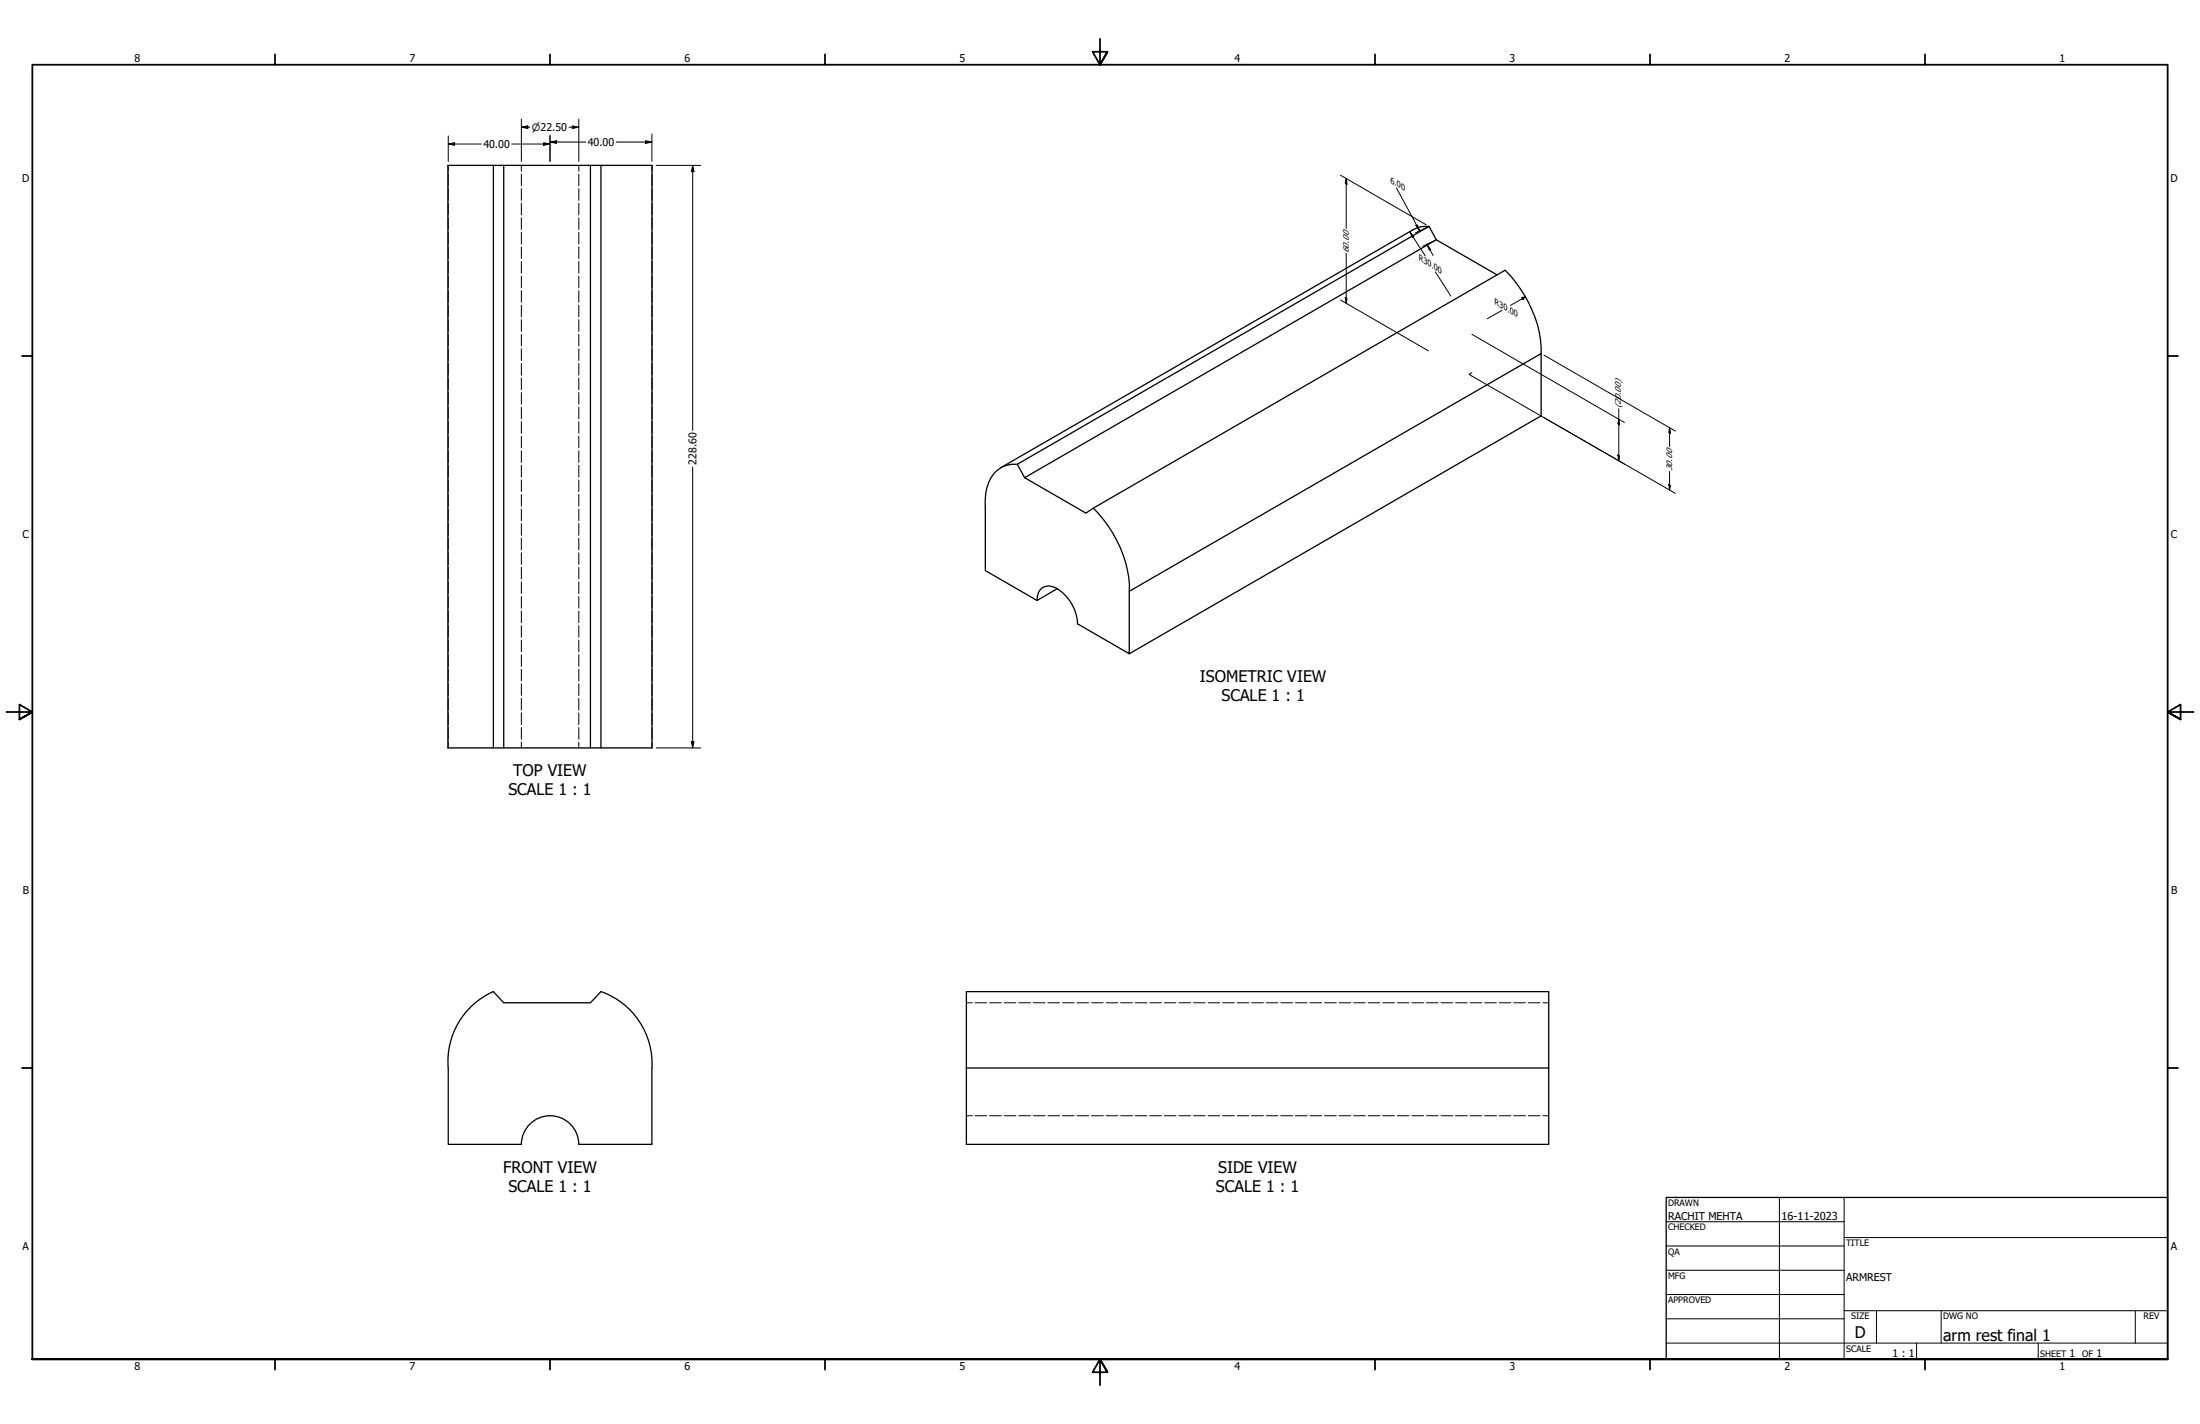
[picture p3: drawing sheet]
<svg xmlns="http://www.w3.org/2000/svg" width="864mm" height="559mm" viewBox="0 0 864 559" stroke-linecap="round" stroke-linejoin="round" font-family="sans-serif">
<!-- layer: Visible (ANSI) -->
<g fill="none" stroke="#000" stroke-width=".51">
<path d="M193.7 64.9h-17.9v228.6h17.9v-228.6h4M231.8 64.9h-34.1v228.6h-4M235.9 64.9h-4.1v228.6h-34.1M561 88.8a10.2 10.2 0 0 0-6.5 1.4l-161.6 93.3M563.8 94.1l23.9 13.8M605 138.7a45.6 45.6 0 0 0-12-30.4l-2.2-2.3-161.6 93.4-2.9 2-24.1-13.9M399.4 182.2a11.2 11.2 0 0 0-12.1 9.3l-.6 5.1 .1 27.3 20.3 11.7 7.9-4.6M399.4 182.2l161.6-93.4 2.8 5.3-161.6 93.4zM429.2 199.4a46.3 46.3 0 0 1 14.1 32.6M407.1 235.6a4.7 4.7 0 0 1 5.8-5.5 16.4 16.4 0 0 1 10.1 14.7l20.3 11.7v-24.5l161.7-93.3v24.5l-161.7 93.3M231.8 293.5h4.1v-228.6h20.1v228.6h-20.1M175.9 419.1a29.9 29.9 0 0 1 17.8-30l4 4.4h34.1l4.1-4.4a30 30 0 0 1 20 30v30h-28.7a11.3 11.3 0 0 0-11.3-11.3 11.3 11.3 0 0 0-11.2 11.3h-28.7v-30"/>
<path d="M379.3 419.1h228.6v30h-228.6zM379.3 419.1v-30h228.6v30"/>
</g>
<!-- layer: Hidden (ANSI) -->
<g fill="none" stroke="#000" stroke-width=".39">
<path d="M176 64.9v2.3M176 68.3v4.6M176 74v4.6M176 79.8v4.5M204.7 64.9v2.3M204.7 68.3v4.6M204.7 74v4.6M204.7 79.8v4.5M227.2 64.9v2.3M227.2 68.3v4.6M227.2 74v4.6M227.2 79.8v4.5"/>
<path d="M255.9 64.9v2.3M255.9 68.3v4.6M255.9 74v4.6M255.9 79.8v4.5M176 85.5v4.5M176 91.2v4.6M176 96.9v4.6M204.7 85.5v4.5M204.7 91.2v4.6M204.7 96.9v4.6M227.2 85.5v4.5M227.2 91.2v4.6"/>
<path d="M227.2 96.9v4.6M255.9 85.5v4.5M255.9 91.2v4.6M255.9 96.9v4.6M176 102.6v4.6M176 108.3v4.6M176 114v4.6M176 119.8v4.5M204.7 102.6v4.6M204.7 108.3v4.6M204.7 114v4.6M204.7 119.8v4.5"/>
<path d="M227.2 102.6v4.6M227.2 108.3v4.6M227.2 114v4.6M227.2 119.8v4.5M255.9 102.6v4.6M255.9 108.3v4.6M255.9 114v4.6M255.9 119.8v4.5M176 125.5v4.5M176 131.2v4.6M176 136.9v4.6M204.7 125.5v4.5"/>
<path d="M204.7 131.2v4.6M204.7 136.9v4.6M227.2 125.5v4.5M227.2 131.2v4.6M227.2 136.9v4.6M255.9 125.5v4.5M255.9 131.2v4.6M255.9 136.9v4.6M176 142.6v4.6M176 148.3v4.6M176 154.1v4.5M176 159.8v4.5"/>
<path d="M204.7 142.6v4.6M204.7 148.3v4.6M204.7 154.1v4.5M204.7 159.8v4.5M227.2 142.6v4.6M227.2 148.3v4.6M227.2 154.1v4.5M227.2 159.8v4.5M255.9 142.6v4.6M255.9 148.3v4.6M255.9 154.1v4.5M255.9 159.8v4.5"/>
<path d="M176 165.5v4.6M176 171.2v4.6M176 176.9v4.6M204.7 165.5v4.6M204.7 171.2v4.6M204.7 176.9v4.6M227.2 165.5v4.6M227.2 171.2v4.6M227.2 176.9v4.6M255.9 165.5v4.6M255.9 171.2v4.6M255.9 176.9v4.6"/>
<path d="M176 182.6v4.6M176 188.3v4.6M176 194.1v4.5M176 199.8v4.5M204.7 182.6v4.6M204.7 188.3v4.6M204.7 194.1v4.5M204.7 199.8v4.5M227.2 182.6v4.6M227.2 188.3v4.6M227.2 194.1v4.5M227.2 199.8v4.5"/>
<path d="M255.9 182.6v4.6M255.9 188.3v4.6M255.9 194.1v4.5M255.9 199.8v4.5M176 205.5v4.6M176 211.2v4.6M176 216.9v4.6M204.7 205.5v4.6M204.7 211.2v4.6M204.7 216.9v4.6M227.2 205.5v4.6M227.2 211.2v4.6"/>
<path d="M227.2 216.9v4.6M255.9 205.5v4.6M255.9 211.2v4.6M255.9 216.9v4.6M176 222.6v4.6M176 228.3v4.6M176 234.1v4.5M176 239.8v4.5M204.7 222.6v4.6M204.7 228.3v4.6M204.7 234.1v4.5M204.7 239.8v4.5"/>
<path d="M227.2 222.6v4.6M227.2 228.3v4.6M227.2 234.1v4.5M227.2 239.8v4.5M255.9 222.6v4.6M255.9 228.3v4.6M255.9 234.1v4.5M255.9 239.8v4.5M176 245.5v4.6M176 251.2v4.6M176 256.9v4.6M204.7 245.5v4.6"/>
<path d="M204.7 251.2v4.6M204.7 256.9v4.6M227.2 245.5v4.6M227.2 251.2v4.6M227.2 256.9v4.6M255.9 245.5v4.6M255.9 251.2v4.6M255.9 256.9v4.6M176 262.6v4.6M176 268.4v4.5M176 274.1v4.5M176 279.8v4.6"/>
<path d="M204.7 262.6v4.6M204.7 268.4v4.5M204.7 274.1v4.5M204.7 279.8v4.6M227.2 262.6v4.6M227.2 268.4v4.5M227.2 274.1v4.5M227.2 279.8v4.6M255.9 262.6v4.6M255.9 268.4v4.5M255.9 274.1v4.5M255.9 279.8v4.6"/>
<path d="M176 285.5v4.6M176 291.2v2.3M204.7 285.5v4.6M204.7 291.2v2.3M227.2 285.5v4.6M227.2 291.2v2.3M255.9 285.5v4.6M255.9 291.2v2.3M379.3 393.5h2.3M382.8 393.5h4.5M388.5 393.5h4.6M394.2 393.5h4.6"/>
<path d="M399.9 393.5h4.6M405.6 393.5h4.6M411.4 393.5h4.5M417.1 393.5h4.5M422.8 393.5h4.6M428.5 393.5h4.6M434.2 393.5h4.6M439.9 393.5h4.6M445.6 393.5h4.6M451.4 393.5h4.5M457.1 393.5h4.5M462.8 393.5h4.6"/>
<path d="M468.5 393.5h4.6M474.2 393.5h4.6M479.9 393.5h4.6M485.6 393.5h4.6M491.4 393.5h4.5M497.1 393.5h4.5M502.8 393.5h4.6M508.5 393.5h4.6M514.2 393.5h4.6M519.9 393.5h4.6M525.7 393.5h4.5M531.4 393.5h4.5"/>
<path d="M537.1 393.5h4.6M542.8 393.5h4.6M548.5 393.5h4.6M554.2 393.5h4.6M559.9 393.5h4.6M565.7 393.5h4.5M571.4 393.5h4.5M577.1 393.5h4.6M582.8 393.5h4.6M588.5 393.5h4.6M594.2 393.5h4.6M599.9 393.5h4.6"/>
<path d="M605.7 393.5h2.2M379.3 437.8h2.3M382.8 437.8h4.5M388.5 437.8h4.6M394.2 437.8h4.6M399.9 437.8h4.6M405.6 437.8h4.6M411.4 437.8h4.5M417.1 437.8h4.5M422.8 437.8h4.6M428.5 437.8h4.6M434.2 437.8h4.6"/>
<path d="M439.9 437.8h4.6M445.6 437.8h4.6M451.4 437.8h4.5M457.1 437.8h4.5M462.8 437.8h4.6M468.5 437.8h4.6M474.2 437.8h4.6M479.9 437.8h4.6M485.6 437.8h4.6M491.4 437.8h4.5M497.1 437.8h4.5M502.8 437.8h4.6"/>
<path d="M508.5 437.8h4.6M514.2 437.8h4.6M519.9 437.8h4.6M525.7 437.8h4.5M531.4 437.8h4.5M537.1 437.8h4.6M542.8 437.8h4.6M548.5 437.8h4.6M554.2 437.8h4.6M559.9 437.8h4.6M565.7 437.8h4.5M571.4 437.8h4.5"/>
<path d="M577.1 437.8h4.6M582.8 437.8h4.6M588.5 437.8h4.6M594.2 437.8h4.6M599.9 437.8h4.6M605.7 437.8h2.2"/>
</g>
<!-- layer: Border (ANSI) -->
<g fill="none" stroke="#000" stroke-width=".7">
<path d="M431.8 15.2v10.2l-2.9-5.1h5.8l-2.9 5.1 2.9-5.1M107.9 21.3v4.1M215.9 21.3v4.1M323.8 21.3v4.1M539.8 21.3v4.1M647.7 21.3v4.1M755.6 21.3v4.1M8.6 139.7h4.1M850.9 139.7h4.1M2.5 279.4h10.2l-5.1-2.9v5.8l5.1-2.9-5.1 2.9M861.1 279.4h-10.2l5.1-2.9v5.8l-5.1-2.9 5.1 2.9M8.6 419.1h4.1"/>
<path d="M850.9 419.1h4.1M12.7 533.4v-508h838.2v508h-838.2h838.2M107.9 533.4v4.1M215.9 533.4v4.1M323.8 533.4v4.1M434.7 538.5l-2.9-5.1 2.9 5.1h-5.8l2.9-5.1v10.2M539.8 533.4v4.1M647.7 533.4v4.1M755.6 533.4v4.1"/>
</g>
<!-- layer: Title (ANSI) -->
<g fill="none" stroke="#000" stroke-width=".39">
<path d="M654 479.4h69.9M698.5 469.9v63.5M723.9 469.9v63.5M654 488.9h69.9M654 498.5h69.9M723.9 485.6h127M654 508h69.9M654 517.5h69.9M723.9 514.3h127M736.6 514.3v12.7M762 514.3v12.7M838.2 514.3v12.7"/>
<path d="M654 527h196.9M752.3 527v6.4M800.1 527v6.4"/>
</g>
<path d="M654 469.9h196.9v63.5h-196.9z" fill="none" stroke="#000" stroke-width=".51"/>
<!-- layer: Dimension (ANSI) -->
<g fill="none" stroke="#000" stroke-width=".39">
<path d="M176 56.5l2.4-.5v1zM176 56.5h12.9M176 53.3v10M200.9 56.5h15M204.7 49.9l2.5-.5v1zM204.7 49.9h3.3M204.7 46.7v16.6M213.4 56l2.5 .5-2.5 .5zM215.9 55.8l2.5-.6v1.1zM215.9 55.8h14M215.9 53v10.3M223.4 49.9h3.8"/>
<path d="M224.7 49.4l2.5 .5-2.5 .5zM227.2 46.7v16.6M241.9 55.8h14M253.4 55.2l2.5 .6-2.5 .5zM255.9 52.6v10.7M257.6 64.9h17.5M271.9 64.9l.5 2.5h-1zM271.9 64.9v104M526.2 68.8l33.6 19.4M528.4 70l.4 2.3-.7-.4zM528.4 70v19.7M548.1 73.7l9.2 16.9"/>
<path d="M528.4 99.4v19.7M553.4 90.9l1.6 2-.5 .3zM553.4 90.9l6.1 9.6M555.8 88.5l.6-.2 .9 2.3zM560.1 95.8l1.5 2.1-.5 .3zM560.1 95.8l2.4 4.5M560.1 89.2l-4.5 2.2M563 94.5l-4.5 2.1M526.2 117.7l34.5 20M528.1 116.8l.7 .4-.4 1.9zM563.4 106.7l6.1 9.5M597.3 116.8l1.5-.3-1 1.1z"/>
<path d="M598.8 116.5l-5.8 3.3M577.8 131.2l59.9 34.6M589.6 121.8l-5.8 3.3M606.1 139.4l51.6 29.8M577.8 146.2l-1.1 .7 61 35.2M606.1 163.9l51.6 29.7M635.1 178.6l.7 .3-.4 1.9zM635.4 164.5l.4 2.2-.7-.4zM635.4 160.4v20.4M655.4 167.8l.4 2.3-.7-.4zM655.4 167.8v7.4M271.9 183.3v110.2"/>
<path d="M655.1 190.1l.7 .4-.4 1.8zM655.4 185v7.3M257.6 293.5h17.5M271.4 291h1l-.5 2.5z"/>
</g>
<g fill="#000">
<path d="M176 56.5l2.4-.5v1z" fill-rule="evenodd"/>
<path d="M204.7 49.9l2.5-.5v1z" fill-rule="evenodd"/>
<path d="M213.4 56l2.5 .5-2.5 .5z" fill-rule="evenodd"/>
<path d="M215.9 55.8l2.5-.6v1.1z" fill-rule="evenodd"/>
<path d="M224.7 49.4l2.5 .5-2.5 .5z" fill-rule="evenodd"/>
<path d="M253.4 55.2l2.5 .6-2.5 .5z" fill-rule="evenodd"/>
<path d="M271.9 64.9l.5 2.5h-1z" fill-rule="evenodd"/>
<path d="M528.4 70l.4 2.3-.7-.4z" fill-rule="evenodd"/>
<path d="M553.4 90.9l1.6 2-.5 .3z" fill-rule="evenodd"/>
<path d="M555.8 88.5l.6-.2 .9 2.3z" fill-rule="evenodd"/>
<path d="M560.1 95.8l1.5 2.1-.5 .3z" fill-rule="evenodd"/>
<path d="M528.1 116.8l.7 .4-.4 1.9z" fill-rule="evenodd"/>
<path d="M597.3 116.8l1.5-.3-1 1.1z" fill-rule="evenodd"/>
<path d="M635.1 178.6l.7 .3-.4 1.9z" fill-rule="evenodd"/>
<path d="M635.4 164.5l.4 2.2-.7-.4z" fill-rule="evenodd"/>
<path d="M655.4 167.8l.4 2.3-.7-.4z" fill-rule="evenodd"/>
<path d="M655.1 190.1l.7 .4-.4 1.8z" fill-rule="evenodd"/>
<path d="M271.4 291h1l-.5 2.5z" fill-rule="evenodd"/>
</g>
<g font-size="6.3">
<text x="471" y="267.7">ISOMETRIC VIEW</text>
<text x="479.5" y="275.3">SCALE 1 : 1</text>
<text x="201.5" y="304.7">TOP VIEW</text>
<text x="199.6" y="312.2">SCALE 1 : 1</text>
<text x="197.5" y="460.2">FRONT VIEW</text>
<text x="478.2" y="460.2">SIDE VIEW</text>
<text x="199.6" y="467.8">SCALE 1 : 1</text>
<text x="477.3" y="467.8">SCALE 1 : 1</text>
<text x="728.1" y="524.9">D</text>
<text x="762.8" y="526.2">arm rest final 1</text>
</g>
<text font-size="4.3" x="699.3" y="478.6">16-11-2023</text>
<g font-size="4.2">
<text x="52.8" y="24.4">8</text>
<text x="160.8" y="24.4">7</text>
<text x="268.7" y="24.4">6</text>
<text x="376.7" y="24.4">5</text>
<text x="484.6" y="24.4">4</text>
<text x="592.6" y="24.4">3</text>
<text x="700.5" y="24.4">2</text>
<text x="808.5" y="24.4">1</text>
<text x="189.7" y="58">40.00</text>
<text x="230.7" y="57.3">40.00</text>
<text x="8.8" y="71.4">D</text>
<text x="852" y="71.4">D</text>
<text x="273.4" y="182.4" transform="rotate(-90 273.4 182.4)">228.60</text>
<text x="8.9" y="211.1">C</text>
<text x="852.2" y="211.1">C</text>
<text x="9" y="350.8">B</text>
<text x="852.2" y="350.8">B</text>
<text x="654.8" y="478.6">RACHIT MEHTA</text>
<text x="8.9" y="490.5">A</text>
<text x="852.2" y="490.5">A</text>
<text x="724.7" y="502.6">ARMREST</text>
<text x="742.9" y="532.6">1 : 1</text>
<text x="812.4" y="532.6">1</text>
<text x="823" y="532.6">1</text>
<text x="52.8" y="537.5">8</text>
<text x="160.8" y="537.5">7</text>
<text x="268.7" y="537.5">6</text>
<text x="376.7" y="537.5">5</text>
<text x="484.6" y="537.5">4</text>
<text x="592.6" y="537.5">3</text>
<text x="700.5" y="537.5">2</text>
<text x="808.5" y="537.5">1</text>
</g>
<text font-size="3.9" x="208.8" y="51.4">⌀22.50</text>
<g font-size="3.5">
<text x="654.8" y="473.2">DRAWN</text>
<text x="654.8" y="482.8">CHECKED</text>
<text x="724.7" y="488.9">TITLE</text>
<text x="654.8" y="492.3">QA</text>
<text x="654.8" y="501.8">MFG</text>
<text x="654.8" y="511.4">APPROVED</text>
<text x="726.7" y="517.7">SIZE</text>
<text x="762.8" y="517.7">DWG NO</text>
<text x="841.4" y="517.7">REV</text>
<text x="724.7" y="530.4">SCALE</text>
<text x="800.9" y="532.6">SHEET</text>
<text x="817.4" y="532.6">OF</text>
</g>
<g font-size="3.4">
<text x="545.8" y="71.7" transform="rotate(30 545.8 71.7)">6.00</text>
<text x="529.5" y="99.4" transform="rotate(-90 529.5 99.4)">60.00</text>
<text x="556.9" y="102.2" transform="rotate(30 556.9 102.2)">R30.00</text>
<text x="586.7" y="119.4" transform="rotate(30 586.7 119.4)">R30.00</text>
<text x="636.3" y="160.2" transform="rotate(-90 636.3 160.2)">(20.00)</text>
<text x="656.5" y="185" transform="rotate(-90 656.5 185)">30.00</text>
</g>
</svg>
